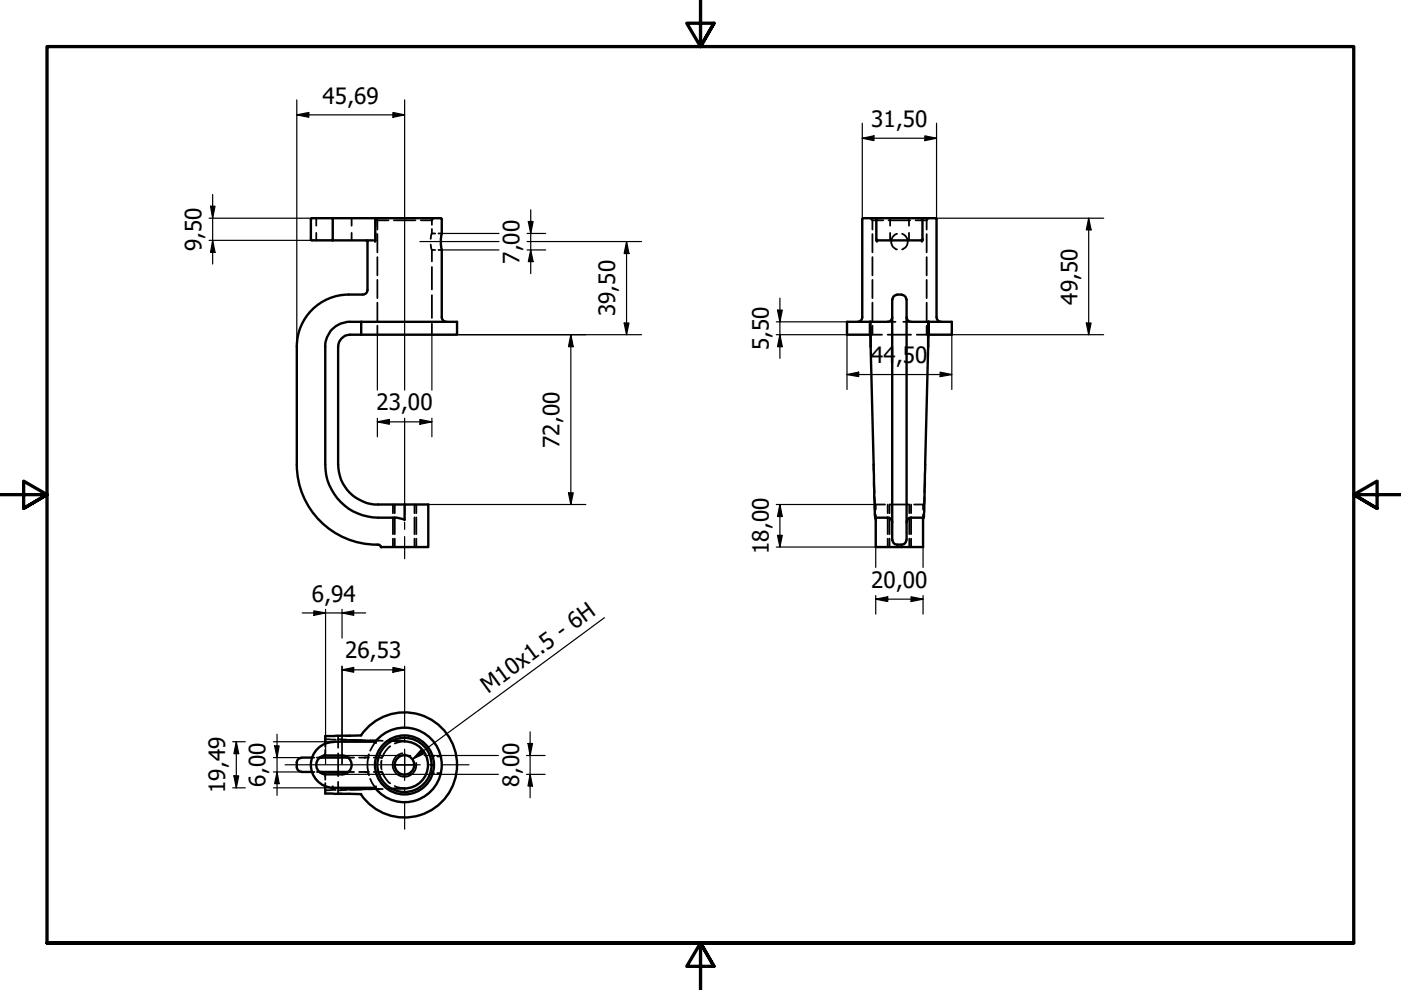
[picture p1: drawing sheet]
<svg xmlns="http://www.w3.org/2000/svg" width="297mm" height="210mm" viewBox="0 0 297 210" stroke-linecap="round" stroke-linejoin="round" font-family="sans-serif">
<!-- layer: Hidden (ISO) -->
<g fill="none" stroke="#000" stroke-width=".38">
<path d="M67.1 46.3v1.6M67.1 49.4v1.6M74.5 46.3v1.6M74.5 49.4v1.6M79.6 51.2h-.1M79.6 46.3l.1 .1M79.6 46.4v1.6M79.6 49.4v1.6M79.7 46.3h-.1M79.9 46.6l.1 .1M80 46.7h2.4M80 46.7v2"/>
<path d="M80 49.6v3.9M80 54.5v3.9M80 59.3v3.9M83.5 46.7h4.6M89.2 46.7h2.4M91.3 51.9l.3 1.1M91.6 49.5l-.3 1.1M91.6 53h.7M91.6 49.5h.7M91.6 46.7v1M91.6 48.5v1M91.6 53v2.4"/>
<path d="M91.6 56.6v4.8M91.7 46.6l-.1 .1M92 46.3l-.1 .1M93 53h.7M93 49.5h.7M184.5 46.3l.1 .1M184.8 46.6l.2 .1M185 46.7h2.3M185 46.7v2M185 49.6v3.9M185 54.5v3.9M185 59.3v3.9"/>
<path d="M188.4 46.7h4.6M188.7 46.3v1.6M188.7 49.4v1.6M190.2 49.6a1.73 1.73 0 0 0-1.2 1.6 1.73 1.73 0 0 0 1.2 1.7M191.3 49.6a1.73 1.73 0 0 1 1.2 1.6 1.73 1.73 0 0 1-1.2 1.7M192.7 46.3v1.6M192.7 49.4v1.6M194.1 46.7h2.4M196.5 46.7v2M196.5 49.6v3.9M196.5 54.5v3.9M196.5 59.3v3.9"/>
<path d="M196.6 46.6l-.1 .1M196.9 46.3l-.1 .1M80 64.2v3.9M80 69.1v1.9M91.6 62.6v4.8M91.6 68.6v2.4M184.5 71h2.5M185 64.2v3.9M185 69.1v1.9M188.2 71h5M188.2 68.2h1.7M191.5 68.2h1.7"/>
<path d="M194.4 71h2.4M196.5 64.2v3.9M196.5 69.1v1.9M185.2 98.5l.1 1.7M196.2 98.5l-.1 1.7M83.3 107v1.8M83.3 109.7v3.6M83.3 114.2v1.8M83.7 107v1.8M83.7 109.7v3.6M83.7 114.2v1.8M87.9 107v1.8"/>
<path d="M87.9 109.7v3.6M87.9 114.2v1.8M88.3 107v1.8M88.3 109.7v3.6M88.3 114.2v1.8M185.3 101.1l.1 3.3M185.4 105.3l.1 1.7h2.1M185.7 107v1M185.7 109.1v1.1M188.2 107v1.8M188.2 109.7v3.6M188.2 114.2v1.8"/>
<path d="M188.6 107v1.8M188.6 109.7v3.6M188.6 114.2v1.8M188.7 107h4M192.8 107v1.8M192.8 109.7v3.6M192.8 114.2v1.8M193.2 107v1.8M193.2 109.7v3.6M193.2 114.2v1.8M195.7 107v1M195.7 109.1v1.1"/>
<path d="M196 105.3l-.2 1.7h-2M196.1 101.1l-.1 3.3M68.9 160l-.1 .2M69 156.7l2.2 .1M69 159l-.1 .8M69 157.6v.7M71.7 156.7l1.7 .1M71.7 159.7v4.9M72.3 156.9h4.5M72.5 156.1h-.8v2.4M73.3 156h.9M74.2 156.9h3.5"/>
<path d="M77.9 156.9l2.3 .1M78.2 159.9l-.2 .4M78.5 156.9l1.7 .1M79.6 157.3l-1.1 1.9M80.2 157l1 .1M82.1 157.1h1M82.7 158.2l-.8 .9-.6 1M85.8 157.1l-2.1 .5M66.2 160.6h.5M66.2 163.7h.5M67.2 160.6h.6M67.2 163.7h.6"/>
<path d="M68.8 164.1l.1 .2M68.9 164.5l.1 .8M69 166v.7M71.2 167.5l-2.2 .1M71.7 165.8v2.4h.8M73.3 168.3h.9M73.4 167.5l-1.7 .1M73.9 160.6h1.2M73.9 163.7h1.2M76.1 160.6h2.1M76.1 163.7h2.1M76.8 167.4h-4.5"/>
<path d="M77.3 163.7h.4M77.7 160.6h-.4M77.7 167.4h-3.5M78 164l.2 .4M78.2 160.1a7.6 7.6 0 0 0 0 4.1M78.5 165.1l1.1 1.9M79.2 160.6h1.1M79.2 163.7h1.1M80.2 167.3l-2.3 .1M80.2 167.3l-1.7 .1M80.2 167.3h1M80.5 163.7h.3"/>
<path d="M80.5 160.6h.3M80.8 162.3l.1 .8M80.9 161.3l-.1 .7M81 163.5l.2 .5M81 163.8l.2 .2M81.2 164v.1M81.2 160.3l-.2 .5M81.2 160.3l-.2 .2M81.2 160.2v.1M81.3 164.2l.6 1 .8 .9M82.1 167.2h1M83.7 166.7l.3 .1 1.8 .4"/>
<path d="M91.2 163.9h.8M91.2 160.4h.8M92.7 163.9h.8M92.7 160.4h.8"/>
</g>
<g fill="#000">
<circle cx="79.1" cy="51" r=".19"/>
<circle cx="73.9" cy="163.7" r=".19"/>
<circle cx="73.9" cy="160.6" r=".19"/>
</g>
<!-- layer: Visible (ISO) -->
<g fill="none" stroke="#000" stroke-width=".51">
<path d="M65.9 46.5v4.2l.2 .3h13M70.5 46.3v4.7M77.7 51l.2 .2M77.9 51.2v10.3a.98 .98 0 0 1-1 1h-3M79.7 46.3l-.1 .2-.1 4.7M93.4 46.3h-27.3l-.2 .2M93.4 46.3l.3 .2M93.7 46.5v3.1l-.2 1v1.3l.2 1v14.3M182.8 46.5v20.7M183 46.3l-.2 .2M183.1 46.3h15.2M185.8 46.5v4.5l.1 .2"/>
<path d="M185.9 50.7l.2 .3M186.1 46.3l-.2 .2M195.3 46.3l.3 .2v4.5l-.1 .2M195.6 50.7l-.3 .3h-9.2M198.3 46.3l.3 .2M198.6 46.5v20.7M62.9 73.5v25a17 17 0 0 0 17.4 17M73.9 62.5a11 11 0 0 0-11 11M76.6 71h20.3v-2.8h-22.7a5.2 5.2 0 0 0-5.2 5.3v25a11.3 11.3 0 0 0 11.2 11.3h3.9l1.7 .4v-3.2M76.6 71h-2.4a2.61 2.61 0 0 0-2.5 2.5v25a8.5 8.5 0 0 0 8.5 8.5h10.6v9h-10M76.6 68.2v2.8M93.7 67.3a.98 .98 0 0 0 .9 .9"/>
<path d="M179.6 68.2h4.9v2.8h-4.9zM182.8 67.3a.98 .98 0 0 1-1 .9M184.5 68.2l.1 5.3M184.5 68.2h3.7M184.6 73.5l.9 35.8v.5h2.7M189.2 63.5v51M189.2 67.3a.98 .98 0 0 1-1 .9M190.2 62.5h1M190.2 62.5a.98 .98 0 0 0-1 1M191.2 62.5a.98 .98 0 0 1 1 1M192.2 63.5v51M192.2 67.3a.98 .98 0 0 0 1 .9"/>
<path d="M193.2 68.2h3.6M196.8 73.5l-.9 36-.1 .3h-2.6M196.8 68.2h5v2.8h-5v2.5M196.8 68.2v5.3M196.9 68.2v2.8zM198.6 67.3a.98 .98 0 0 0 .9 .9M80.3 115.5l.2 .1 .3 .4M185.6 109.8l.1 6.2h10l.1-6.2M188.2 109.8a.98 .98 0 0 1 1 .9M189.2 114.5a.98 .98 0 0 0 1 1M192.2 114.5a.98 .98 0 0 1-1 1h-1M193.2 109.8a.98 .98 0 0 0-1 .9"/>
<path d="M70.8 157.3a4.9 4.9 0 0 0-4.9 4.8 4.9 4.9 0 0 0 4.6 4.9M70.8 157.3h8.8l.1 .2M76.5 155.9a11.1 11.1 0 0 1 16.6-2.1 11.1 11.1 0 0 1 0 16.7 11.1 11.1 0 0 1-16.6-2.1M76.6 155.9l-7.6 .2v1.5M79.5 157.3a7.9 7.9 0 0 1 11.6-.9 7.9 7.9 0 0 1 0 11.6 7.9 7.9 0 0 1-11.6-.9M83.1 157.1h2.7M85.8 157.2a5 5 0 0 1 4.9 5 5 5 0 0 1-4.9 5M62.9 162.6a.98 .98 0 0 0 1 1M63.9 160.7a.98 .98 0 0 0-1 1v1M63.9 160.6h2.3M63.9 163.7h2.3M67.8 160.6h6.1"/>
<path d="M67.8 163.7h6.1M67.9 163.7l.5 .1 .4 .4M68.8 160.2l-.4 .3-.5 .1M69 166.7v1.5l7.6 .2M69 164.2h3.5M69 160.2h3.5M69.1 160.2a2 2 0 0 0-2 2 2 2 0 0 0 2 2M70.5 166.8v.2M72.5 160.2a2 2 0 0 1 2 2 2 2 0 0 1-2 2M79.7 166.8l-.1 .2h-9.1M85.8 167.2h-2.7"/>
<circle cx="85.8" cy="162.2" r="5.7"/>
<circle cx="85.8" cy="162.2" r="2.06"/>
<circle cx="85.8" cy="162.2" r="6.3"/>
</g>
<!-- layer: Visible Narrow (ISO) -->
<path d="M85.3 159.7a2.51 2.51 0 0 0-2 2.9 2.51 2.51 0 0 0 2.9 2.1 2.51 2.51 0 0 0 2-3" fill="none" stroke="#000" stroke-width=".38"/>
<!-- layer: Border (ISO) -->
<path d="M148.5 -.1v10l-2.9-5h5.8l-2.9 5 2.9-5M0 104.9h10l-5-2.9v5.8l5-2.9-5 2.9M297 104.9h-10l5-2.9v5.8l-5-2.9 5 2.9M10 199.9v-190h277v190h-277h277M151.4 204.9l-2.9-5 2.9 5h-5.8l2.9-5v10" fill="none" stroke="#000" stroke-width=".7"/>
<!-- layer: Dimension (ISO) -->
<g fill="none" stroke="#000" stroke-width=".25">
<path d="M62.9 24.4l2.6-.6v1.1zM62.9 24.4h22.9M62.9 21.2v52.3M83.3 23.8l2.5 .6-2.5 .5zM85.8 21.2v61.5M182.8 29.3l2.5-.5v1zM182.8 29.3h15.8M182.8 26.1v20.4M196.1 28.8l2.5 .5-2.5 .5zM198.6 26.1v20.4M44.3 46.3h26.2M44.3 51h26.2"/>
<path d="M44.6 43.7h1l-.5 2.6zM45.1 51l.5 2.5h-1zM45.1 41.2v14.8M93.7 53h12.1M93.7 49.5h12.1M96.1 51.2h9.7M111.8 53h3.9M111.8 49.5h3.9M111.8 51.2h24.2M112 47h1l-.5 2.5zM112.5 53l.5 2.5h-1zM112.5 44.5v13.5"/>
<path d="M132.8 51.2l.5 2.6h-1zM132.8 51.2v19.8M195.3 46.3h38.7M230.8 46.3l.5 2.4h-1zM230.8 46.3v24.7M80 71v11.7M91.6 71v11.7M96.9 71h39.1M121 71l.5 2.5h-1zM121 71v36M132.3 68.5h1l-.5 2.5zM164.6 71h15v11.6"/>
<path d="M164.6 68.2h15M164.8 65.8h1.1l-.5 2.4zM165.4 71l.5 2.5h-1.1zM165.4 63.2v12.8M179.6 79.4l2.5-.5v1zM179.6 79.4h22.2M199.3 78.9l2.5 .5-2.5 .5zM230.3 68.5h1l-.5 2.5zM234 71h-32.2v11.6M80 89.4l2.5-.5v1.1zM80 89.4h11.6M80 88.7v3.9"/>
<path d="M85.8 88.7v15.8M89 88.9l2.6 .5-2.6 .6zM91.6 88.7v3.9M90.8 107h33.4M120.5 104.5h1l-.5 2.5zM164.6 107h20.9M164.6 116h26.1M164.8 113.5h1.1l-.5 2.5zM165.4 107l.5 2.5h-1.1zM165.4 107v9M185.7 116v4.3M195.7 116v4.3"/>
<path d="M64.1 130h13.4M66.5 129.5l2.5 .5-2.5 .5zM69 129.2v32.8M72.5 130l2.5-.5v1zM72.5 129.2v6.1M185.7 127l2.5-.5v1zM185.7 127h10M185.7 126.3v3.9M193.2 126.5l2.5 .5-2.5 .5zM195.7 126.3v3.9M49.3 157.3h2.7M50.1 157.3l.5 2.5h-1z"/>
<path d="M50.1 157.3v9.7M58 157.3h12.8M58.2 158.2h1l-.5 2.4zM58.7 155.7v12.9M72.5 142l2.5-.5v1zM72.5 141.3v20.7M72.5 142h13.3M83.3 141.5l2.5 .5-2.5 .5zM85.8 141.3v7.2M112 157.6h.9l-.5 2.6zM112.4 155.2v13.9M49.3 167h2.7"/>
<path d="M49.6 164.5h1l-.5 2.5zM58 167h12.5M58 160.6h5.9M58 163.7h5.9M58.7 163.7l.5 2.5h-1zM72.5 164.2h13.2M72.5 160.2h13.2M85.9 164.2h19.8M85.9 160.2h1.2M89.9 160.2h15.8M111.6 164.2h4M111.6 160.2h4"/>
<path d="M112.4 164.2l.5 2.5h-.9z"/>
</g>
<g fill="#000">
<path d="M62.9 24.4l2.6-.6v1.1zM83.3 23.8l2.5 .6-2.5 .5zM182.8 29.3l2.5-.5v1zM196.1 28.8l2.5 .5-2.5 .5zM44.6 43.7h1l-.5 2.6zM45.1 51l.5 2.5h-1zM112 47h1l-.5 2.5zM112.5 53l.5 2.5h-1zM132.8 51.2l.5 2.6h-1zM230.8 46.3l.5 2.4h-1zM121 71l.5 2.5h-1zM132.3 68.5h1l-.5 2.5z"/>
<path d="M164.8 65.8h1.1l-.5 2.4zM165.4 71l.5 2.5h-1.1zM179.6 79.4l2.5-.5v1zM199.3 78.9l2.5 .5-2.5 .5zM230.3 68.5h1l-.5 2.5zM80 89.4l2.5-.5v1.1zM89 88.9l2.6 .5-2.6 .6zM120.5 104.5h1l-.5 2.5zM164.8 113.5h1.1l-.5 2.5zM165.4 107l.5 2.5h-1.1zM66.5 129.5l2.5 .5-2.5 .5zM72.5 130l2.5-.5v1z"/>
<path d="M185.7 127l2.5-.5v1zM193.2 126.5l2.5 .5-2.5 .5zM50.1 157.3l.5 2.5h-1zM58.2 158.2h1l-.5 2.4zM72.5 142l2.5-.5v1zM83.3 141.5l2.5 .5-2.5 .5zM112 157.6h.9l-.5 2.6zM49.6 164.5h1l-.5 2.5zM58.7 163.7l.5 2.5h-1zM112.4 164.2l.5 2.5h-.9z"/>
</g>
<!-- layer: Symbol (ISO) -->
<path d="M128.1 131l-40.6 29.9M89.2 159l.6 .9-2.3 1z" fill="none" stroke="#000" stroke-width=".25"/>
<path d="M89.2 159l.6 .9-2.3 1z" fill="#000"/>
<!-- layer: Centerline (ISO) -->
<path d="M89 51.2h7.1M85.8 104.5v4.8M85.8 110.7v1.5M85.8 113.8v4.7" fill="none" stroke="#000" stroke-width=".25"/>
<!-- layer: Center Mark (ISO) -->
<path d="M85.8 158.8v3.4v-2.5M85.8 148.5v5.8M85.8 155.9v1.4M60.5 162.2h25.3h-2.5M85.8 164.6v-2.4v3.3M85.8 167v1.4M85.8 170v5.8M88.3 162.2h-2.5h3.3M90.6 162.2h1.5M93.6 162.2h5.8" fill="none" stroke="#000" stroke-width=".25"/>
<g font-size="4.8">
<text x="68.4" y="22">45,69</text>
<text x="184.7" y="26.9">31,50</text>
<text x="42.7" y="53.3" transform="rotate(-90 42.7 53.3)">9,50</text>
<text x="110.1" y="55.9" transform="rotate(-90 110.1 55.9)">7,00</text>
<text x="228.5" y="64.6" transform="rotate(-90 228.5 64.6)">49,50</text>
<text x="130.4" y="67.1" transform="rotate(-90 130.4 67.1)">39,50</text>
<text x="163" y="74.3" transform="rotate(-90 163 74.3)">5,50</text>
<text x="184.7" y="77">44</text>
<text x="190" y="77">,50</text>
<text x="79.8" y="87">23,00</text>
<text x="118.6" y="95" transform="rotate(-90 118.6 95)">72,00</text>
<text x="163" y="117.4" transform="rotate(-90 163 117.4)">18,00</text>
<text x="184.7" y="124.7">20,00</text>
<text x="66.1" y="127.6">6,94</text>
<text x="73.2" y="139.6">26,53</text>
<text x="103.5" y="147.2" transform="rotate(-36 103.5 147.2)">M10x1.5 - 6H</text>
<text x="56.3" y="166.8" transform="rotate(-90 56.3 166.8)">6,00</text>
<text x="110" y="166.8" transform="rotate(-90 110 166.8)">8,00</text>
<text x="47.8" y="168.1" transform="rotate(-90 47.8 168.1)">19,49</text>
</g>
</svg>
